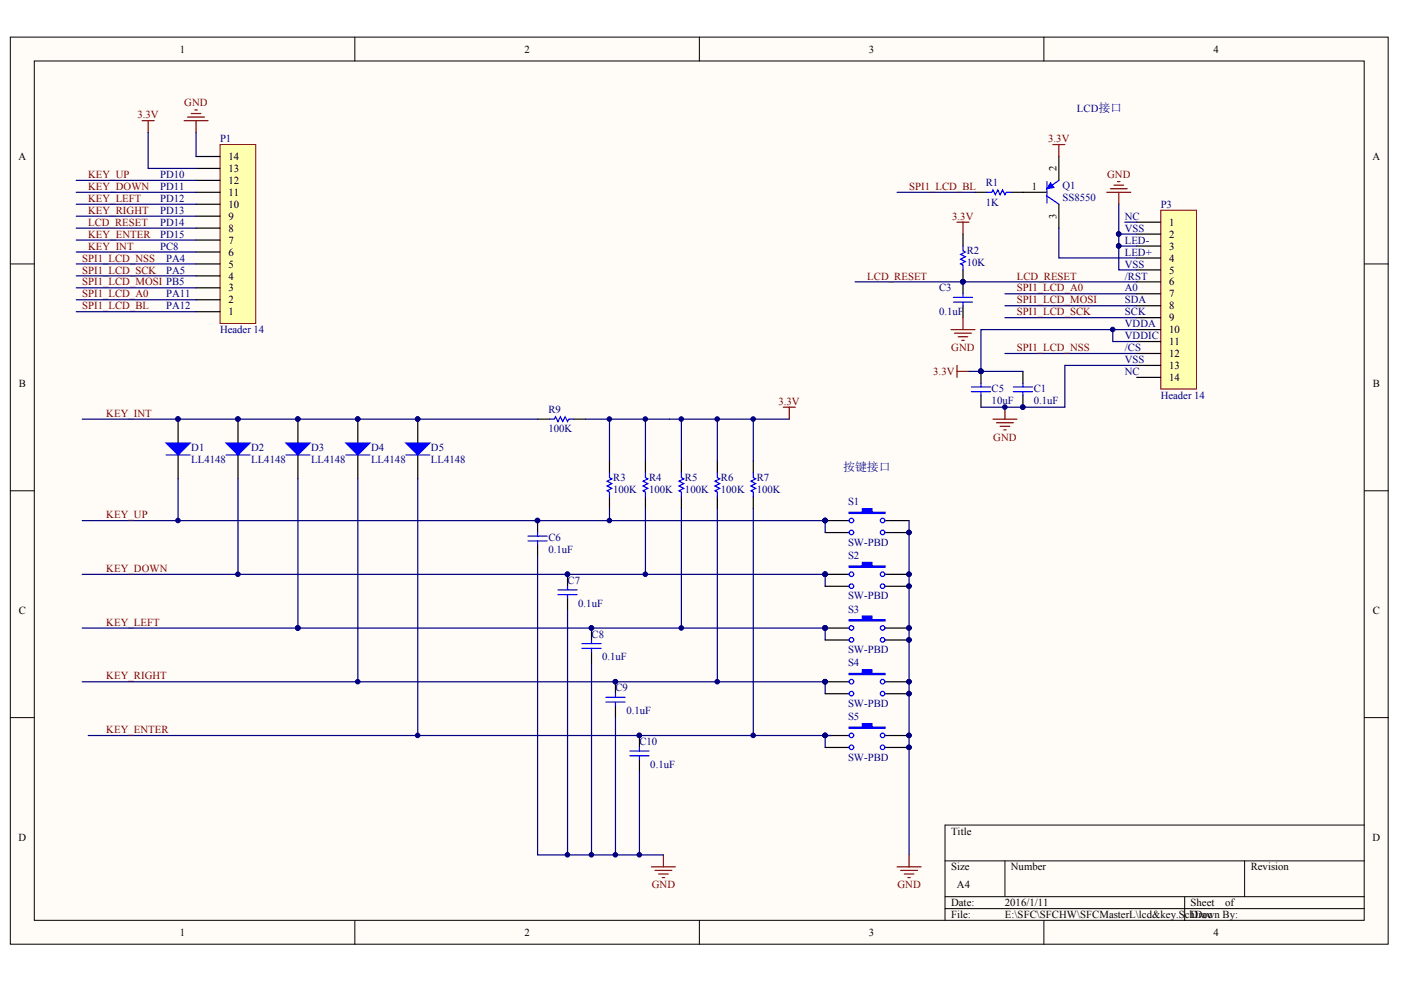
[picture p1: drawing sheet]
# Altium project SFCMasterL.PrjPCB
1 sheet, 29 parts. Net scope: global (net labels, ports and power ports of the same name join across sheets).
Board file: SFCmasterL.PcbDoc

## Sheet lcd&key.SchDoc
size A4

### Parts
C1  0.1uF  [CAPC2012M]
C3  0.1uF  [CAPC2012M]
C5  10uF  [CAPC2012M]
C6  0.1uF  [CAPC2012M]
C7  0.1uF  [CAPC2012M]
C8  0.1uF  [CAPC2012M]
C9  0.1uF  [CAPC2012M]
C10  0.1uF  [CAPC2012M]
D1  LL4148  [CD2012-0805]
D2  LL4148  [CD2012-0805]
D3  LL4148  [CD2012-0805]
D4  LL4148  [CD2012-0805]
D5  LL4148  [CD2012-0805]
P1  Header 14  [FPC0.5-14P-A]
P3  Header 14  [FPC14]
Q1  SS8550  [SOT-23_N]
R1  1K  [RESC2012M]
R2  10K  [RESC2012M]
R3  100K  [RESC2012M]
R4  100K  [RESC2012M]
R5  100K  [RESC2012M]
R6  100K  [RESC2012M]
R7  100K  [RESC2012M]
R9  100K  [RESC2012M]
S1  SW-PBD  [PBDIP-4.5x4.5]
S2  SW-PBD  [PBDIP-4.5x4.5]
S3  SW-PBD  [PBDIP-4.5x4.5]
S4  SW-PBD  [PBDIP-4.5x4.5]
S5  SW-PBD  [PBDIP-4.5x4.5]

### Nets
3.3V: C1.2 C5.2 P1.13 P3.10 P3.11 Q1.2(E) R2.1 R3.2 R4.2 R5.2 R6.2 R7.2 R9.2
GND: C1.1 C3.2 C5.1 C6.2 C7.2 C8.2 C9.2 C10.2 P1.14 P3.2 P3.3 P3.5 P3.13 S1.3 S1.4 S2.3 S2.4 S3.3 S3.4 S4.3 S4.4 S5.3 S5.4
KEY_DOWN: C7.1 D2.2(K) P1.11 R4.1 S2.1 S2.2
KEY_ENTER: C10.1 D5.2(K) P1.7 R7.1 S5.1 S5.2
KEY_INT: D1.1(A) D2.1(A) D3.1(A) D4.1(A) D5.1(A) P1.6 R9.1
KEY_LEFT: C8.1 D3.2(K) P1.10 R5.1 S3.1 S3.2
KEY_RIGHT: C9.1 D4.2(K) P1.9 R6.1 S4.1 S4.2
KEY_UP: C6.1 D1.2(K) P1.12 R3.1 S1.1 S1.2
LCD_RESET: C3.1 P1.8 P3.6 R2.2  [also labelled SPI1_LCD_RST]
SPI1_LCD_A0: P1.2 P3.7
SPI1_LCD_BL: P1.1 R1.2
SPI1_LCD_MOSI: P1.3 P3.8
SPI1_LCD_NSS: P1.5 P3.12
SPI1_LCD_SCK: P1.4 P3.9
NetP3_4: P3.4 Q1.3(C)
NetQ1_1: Q1.1(B) R1.1

Not connected (* = marked no-connect by the designer): P3 1 14

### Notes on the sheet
- LCD接口
- (near P1) PD11
- (near P1) PD10
- (near P1) PD12
- (near P1) PD13
- (near P1) PD14
- (near P1) PD15
- (near P1) PC8
- (near P3) NC
- (near P3) VSS
- (near P3) LED+
- (near P3) LED-
- (near P1) PA4
- (near P1) PA5
- (near P1) PA6
- (near P1) PA11
- (near P1) PA12
- (near P3) /RST
- (near P3) A0
- (near P3) SDA
- (near P3) VDDIC
- (near P3) SCK
- (near P3) VDDA
- (near P3) /CS
- 按键接口
